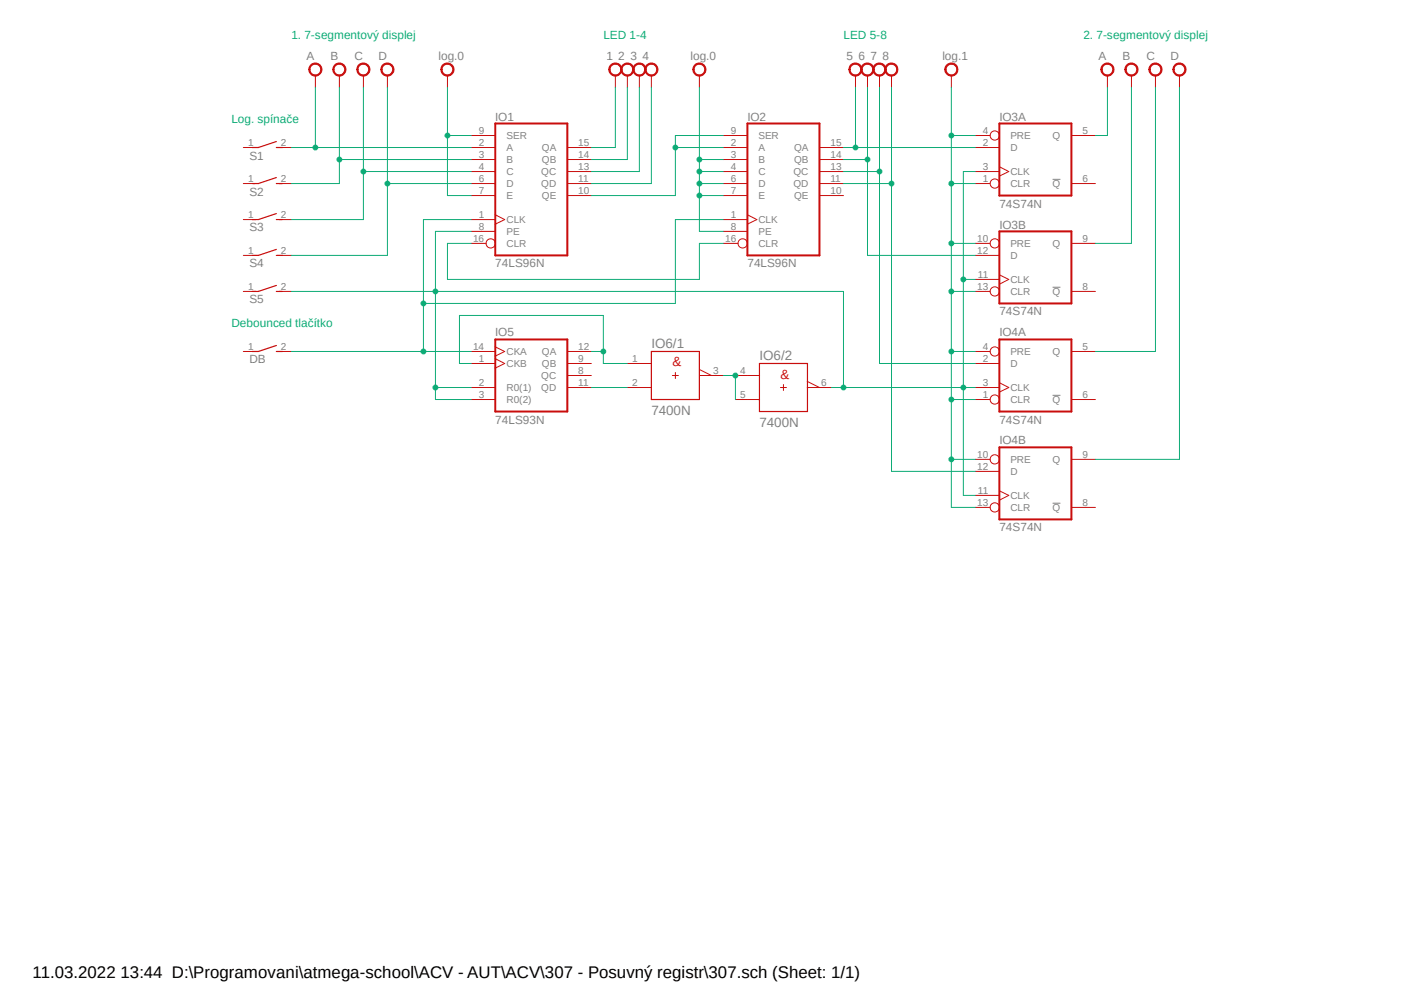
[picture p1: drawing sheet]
<?xml version="1.0" encoding="utf-8"?>
<!DOCTYPE eagle SYSTEM "eagle.dtd">
<eagle version="9.6.2">
<drawing>
<settings>
<setting alwaysvectorfont="no"/>
<setting keepoldvectorfont="yes"/>
<setting verticaltext="up"/>
</settings>
<grid distance="0.1" unitdist="inch" unit="inch" style="lines" multiple="1" display="no" altdistance="0.01" altunitdist="inch" altunit="inch"/>
<schematic xreflabel="%F%N/%S.%C%R" xrefpart="/%S.%C%R">
<libraries>
<library name="74xx-eu">
<symbols>
<symbol name="7496">
<wire x1="-7.62" y1="-15.24" x2="7.62" y2="-15.24" width="0.4064" layer="94"/>
<wire x1="7.62" y1="-15.24" x2="7.62" y2="12.7" width="0.4064" layer="94"/>
<wire x1="7.62" y1="12.7" x2="-7.62" y2="12.7" width="0.4064" layer="94"/>
<wire x1="-7.62" y1="12.7" x2="-7.62" y2="-15.24" width="0.4064" layer="94"/>
<text x="-7.62" y="13.335" size="1.778" layer="95">&gt;NAME</text>
<text x="-7.62" y="-17.78" size="1.778" layer="96">&gt;VALUE</text>
<pin name="CLK" x="-12.7" y="-7.62" length="middle" direction="in" function="clk"/>
<pin name="A" x="-12.7" y="7.62" length="middle" direction="in"/>
<pin name="B" x="-12.7" y="5.08" length="middle" direction="in"/>
<pin name="C" x="-12.7" y="2.54" length="middle" direction="in"/>
<pin name="D" x="-12.7" y="0" length="middle" direction="in"/>
<pin name="E" x="-12.7" y="-2.54" length="middle" direction="in"/>
<pin name="PE" x="-12.7" y="-10.16" length="middle" direction="in"/>
<pin name="SER" x="-12.7" y="10.16" length="middle" direction="in"/>
<pin name="QE" x="12.7" y="-2.54" length="middle" direction="out" rot="R180"/>
<pin name="QD" x="12.7" y="0" length="middle" direction="out" rot="R180"/>
<pin name="QC" x="12.7" y="2.54" length="middle" direction="out" rot="R180"/>
<pin name="QB" x="12.7" y="5.08" length="middle" direction="out" rot="R180"/>
<pin name="QA" x="12.7" y="7.62" length="middle" direction="out" rot="R180"/>
<pin name="CLR" x="-12.7" y="-12.7" length="middle" direction="in" function="dot"/>
</symbol>
<symbol name="PWRN">
<text x="-0.635" y="-0.635" size="1.778" layer="95">&gt;NAME</text>
<text x="1.905" y="-5.842" size="1.27" layer="95" rot="R90">GND</text>
<text x="1.905" y="2.54" size="1.27" layer="95" rot="R90">VCC</text>
<pin name="GND" x="0" y="-7.62" visible="pad" length="middle" direction="pwr" rot="R90"/>
<pin name="VCC" x="0" y="7.62" visible="pad" length="middle" direction="pwr" rot="R270"/>
</symbol>
<symbol name="7493">
<wire x1="-7.62" y1="-7.62" x2="7.62" y2="-7.62" width="0.4064" layer="94"/>
<wire x1="7.62" y1="-7.62" x2="7.62" y2="7.62" width="0.4064" layer="94"/>
<wire x1="7.62" y1="7.62" x2="-7.62" y2="7.62" width="0.4064" layer="94"/>
<wire x1="-7.62" y1="7.62" x2="-7.62" y2="-7.62" width="0.4064" layer="94"/>
<text x="-7.62" y="8.255" size="1.778" layer="95">&gt;NAME</text>
<text x="-7.62" y="-10.16" size="1.778" layer="96">&gt;VALUE</text>
<pin name="CKB" x="-12.7" y="2.54" length="middle" direction="in" function="clk"/>
<pin name="R0(1)" x="-12.7" y="-2.54" length="middle" direction="in"/>
<pin name="R0(2)" x="-12.7" y="-5.08" length="middle" direction="in"/>
<pin name="QC" x="12.7" y="0" length="middle" direction="out" rot="R180"/>
<pin name="QB" x="12.7" y="2.54" length="middle" direction="out" rot="R180"/>
<pin name="QD" x="12.7" y="-2.54" length="middle" direction="out" rot="R180"/>
<pin name="QA" x="12.7" y="5.08" length="middle" direction="out" rot="R180"/>
<pin name="CKA" x="-12.7" y="5.08" length="middle" direction="in" function="clk"/>
</symbol>
<symbol name="7474">
<wire x1="-7.62" y1="-7.62" x2="7.62" y2="-7.62" width="0.4064" layer="94"/>
<wire x1="7.62" y1="-7.62" x2="7.62" y2="7.62" width="0.4064" layer="94"/>
<wire x1="7.62" y1="7.62" x2="-7.62" y2="7.62" width="0.4064" layer="94"/>
<wire x1="-7.62" y1="7.62" x2="-7.62" y2="-7.62" width="0.4064" layer="94"/>
<text x="-7.62" y="8.255" size="1.778" layer="95">&gt;NAME</text>
<text x="-7.62" y="-10.16" size="1.778" layer="96">&gt;VALUE</text>
<pin name="CLR" x="-12.7" y="-5.08" length="middle" direction="in" function="dot"/>
<pin name="D" x="-12.7" y="2.54" length="middle" direction="in"/>
<pin name="CLK" x="-12.7" y="-2.54" length="middle" direction="in" function="clk"/>
<pin name="PRE" x="-12.7" y="5.08" length="middle" direction="in" function="dot"/>
<pin name="Q" x="12.7" y="5.08" length="middle" direction="out" rot="R180"/>
<pin name="!Q" x="12.7" y="-5.08" length="middle" direction="out" rot="R180"/>
</symbol>
</symbols>
<devicesets>
<deviceset name="74*96" prefix="IC">
<gates>
<gate name="A" symbol="7496" x="20.32" y="0"/>
<gate name="P" symbol="PWRN" x="-5.08" y="0" addlevel="request"/>
</gates>
<devices>
<device name="N" package="DIL16">
<connects>
<connect gate="A" pin="A" pad="2"/>
<connect gate="A" pin="B" pad="3"/>
<connect gate="A" pin="C" pad="4"/>
<connect gate="A" pin="CLK" pad="1"/>
<connect gate="A" pin="CLR" pad="16"/>
<connect gate="A" pin="D" pad="6"/>
<connect gate="A" pin="E" pad="7"/>
<connect gate="A" pin="PE" pad="8"/>
<connect gate="A" pin="QA" pad="15"/>
<connect gate="A" pin="QB" pad="14"/>
<connect gate="A" pin="QC" pad="13"/>
<connect gate="A" pin="QD" pad="11"/>
<connect gate="A" pin="QE" pad="10"/>
<connect gate="A" pin="SER" pad="9"/>
<connect gate="P" pin="GND" pad="12"/>
<connect gate="P" pin="VCC" pad="5"/>
</connects>
<technologies>
<technology name="LS"/>
</technologies>
</device>
<device name="D" package="SO16">
<connects>
<connect gate="A" pin="A" pad="2"/>
<connect gate="A" pin="B" pad="3"/>
<connect gate="A" pin="C" pad="4"/>
<connect gate="A" pin="CLK" pad="1"/>
<connect gate="A" pin="CLR" pad="16"/>
<connect gate="A" pin="D" pad="6"/>
<connect gate="A" pin="E" pad="7"/>
<connect gate="A" pin="PE" pad="8"/>
<connect gate="A" pin="QA" pad="15"/>
<connect gate="A" pin="QB" pad="14"/>
<connect gate="A" pin="QC" pad="13"/>
<connect gate="A" pin="QD" pad="11"/>
<connect gate="A" pin="QE" pad="10"/>
<connect gate="A" pin="SER" pad="9"/>
<connect gate="P" pin="GND" pad="12"/>
<connect gate="P" pin="VCC" pad="5"/>
</connects>
<technologies>
<technology name="LS"/>
</technologies>
</device>
</devices>
</deviceset>
<deviceset name="74*93" prefix="IC">
<gates>
<gate name="A" symbol="7493" x="20.32" y="0"/>
<gate name="P" symbol="PWRN" x="-5.08" y="0" addlevel="request"/>
</gates>
<devices>
<device name="N" package="DIL14">
<connects>
<connect gate="A" pin="CKA" pad="14"/>
<connect gate="A" pin="CKB" pad="1"/>
<connect gate="A" pin="QA" pad="12"/>
<connect gate="A" pin="QB" pad="9"/>
<connect gate="A" pin="QC" pad="8"/>
<connect gate="A" pin="QD" pad="11"/>
<connect gate="A" pin="R0(1)" pad="2"/>
<connect gate="A" pin="R0(2)" pad="3"/>
<connect gate="P" pin="GND" pad="10"/>
<connect gate="P" pin="VCC" pad="5"/>
</connects>
<technologies>
<technology name="HC"/>
<technology name="HCT"/>
<technology name="LS"/>
</technologies>
</device>
<device name="D" package="SO14">
<connects>
<connect gate="A" pin="CKA" pad="14"/>
<connect gate="A" pin="CKB" pad="1"/>
<connect gate="A" pin="QA" pad="12"/>
<connect gate="A" pin="QB" pad="9"/>
<connect gate="A" pin="QC" pad="8"/>
<connect gate="A" pin="QD" pad="11"/>
<connect gate="A" pin="R0(1)" pad="2"/>
<connect gate="A" pin="R0(2)" pad="3"/>
<connect gate="P" pin="GND" pad="10"/>
<connect gate="P" pin="VCC" pad="5"/>
</connects>
<technologies>
<technology name="HC"/>
<technology name="HCT"/>
<technology name="LS"/>
</technologies>
</device>
</devices>
</deviceset>
<deviceset name="74*74" prefix="IC">
<gates>
<gate name="A" symbol="7474" x="20.32" y="0" swaplevel="1"/>
<gate name="B" symbol="7474" x="20.32" y="-22.86" swaplevel="1"/>
<gate name="P" symbol="PWRN" x="-5.08" y="0" addlevel="request"/>
</gates>
<devices>
<device name="N" package="DIL14">
<connects>
<connect gate="A" pin="!Q" pad="6"/>
<connect gate="A" pin="CLK" pad="3"/>
<connect gate="A" pin="CLR" pad="1"/>
<connect gate="A" pin="D" pad="2"/>
<connect gate="A" pin="PRE" pad="4"/>
<connect gate="A" pin="Q" pad="5"/>
<connect gate="B" pin="!Q" pad="8"/>
<connect gate="B" pin="CLK" pad="11"/>
<connect gate="B" pin="CLR" pad="13"/>
<connect gate="B" pin="D" pad="12"/>
<connect gate="B" pin="PRE" pad="10"/>
<connect gate="B" pin="Q" pad="9"/>
<connect gate="P" pin="GND" pad="7"/>
<connect gate="P" pin="VCC" pad="14"/>
</connects>
<technologies>
<technology name="AC"/>
<technology name="ACT"/>
<technology name="HC"/>
<technology name="HCT"/>
<technology name="LS"/>
<technology name="S"/>
</technologies>
</device>
<device name="D" package="SO14">
<connects>
<connect gate="A" pin="!Q" pad="6"/>
<connect gate="A" pin="CLK" pad="3"/>
<connect gate="A" pin="CLR" pad="1"/>
<connect gate="A" pin="D" pad="2"/>
<connect gate="A" pin="PRE" pad="4"/>
<connect gate="A" pin="Q" pad="5"/>
<connect gate="B" pin="!Q" pad="8"/>
<connect gate="B" pin="CLK" pad="11"/>
<connect gate="B" pin="CLR" pad="13"/>
<connect gate="B" pin="D" pad="12"/>
<connect gate="B" pin="PRE" pad="10"/>
<connect gate="B" pin="Q" pad="9"/>
<connect gate="P" pin="GND" pad="7"/>
<connect gate="P" pin="VCC" pad="14"/>
</connects>
<technologies>
<technology name="AC"/>
<technology name="ACT"/>
<technology name="HC"/>
<technology name="HCT"/>
<technology name="LS"/>
<technology name="S"/>
</technologies>
</device>
<device name="FK" package="LCC20">
<connects>
<connect gate="A" pin="!Q" pad="9"/>
<connect gate="A" pin="CLK" pad="4"/>
<connect gate="A" pin="CLR" pad="2"/>
<connect gate="A" pin="D" pad="3"/>
<connect gate="A" pin="PRE" pad="6"/>
<connect gate="A" pin="Q" pad="8"/>
<connect gate="B" pin="!Q" pad="12"/>
<connect gate="B" pin="CLK" pad="16"/>
<connect gate="B" pin="CLR" pad="19"/>
<connect gate="B" pin="D" pad="18"/>
<connect gate="B" pin="PRE" pad="14"/>
<connect gate="B" pin="Q" pad="13"/>
<connect gate="P" pin="GND" pad="10"/>
<connect gate="P" pin="VCC" pad="20"/>
</connects>
<technologies>
<technology name="AC"/>
<technology name="ACT"/>
<technology name="HC"/>
<technology name="HCT"/>
<technology name="LS"/>
<technology name="S"/>
</technologies>
</device>
</devices>
</deviceset>
</devicesets>
</library>
<library name="switch-dil">
<symbols>
<symbol name="S+V">
<wire x1="0" y1="-3.175" x2="0" y2="-1.905" width="0.254" layer="94"/>
<wire x1="0" y1="-1.905" x2="-1.27" y2="1.905" width="0.254" layer="94"/>
<wire x1="0" y1="1.905" x2="0" y2="3.175" width="0.254" layer="94"/>
<text x="2.54" y="-3.81" size="1.778" layer="95" rot="R90">&gt;NAME</text>
<text x="5.08" y="-3.81" size="1.778" layer="96" rot="R90">&gt;VALUE</text>
<pin name="1" x="0" y="-5.08" visible="pad" length="short" direction="pas" rot="R90"/>
<pin name="2" x="0" y="5.08" visible="pad" length="short" direction="pas" rot="R270"/>
</symbol>
</symbols>
<devicesets>
<deviceset name="DS01E" prefix="S" uservalue="yes">
<gates>
<gate name="1" symbol="S+V" x="0" y="0"/>
</gates>
<devices>
<device name="" package="DS-01">
<connects>
<connect gate="1" pin="1" pad="1"/>
<connect gate="1" pin="2" pad="2"/>
</connects>
<technologies>
<technology name="">
<attribute name="MF" value="" constant="no"/>
<attribute name="MPN" value="" constant="no"/>
<attribute name="OC_FARNELL" value="unknown" constant="no"/>
<attribute name="OC_NEWARK" value="unknown" constant="no"/>
</technology>
</technologies>
</device>
</devices>
</deviceset>
</devicesets>
</library>
<library name="supply2">
<symbols>
<symbol name="VCC">
<circle x="0" y="1.27" radius="1.27" width="0.254" layer="94"/>
<text x="-1.905" y="3.175" size="1.778" layer="96">&gt;VALUE</text>
<pin name="VCC" x="0" y="-2.54" visible="off" length="short" direction="sup" rot="R90"/>
</symbol>
</symbols>
<devicesets>
<deviceset name="VCC" prefix="SUPPLY">
<gates>
<gate name="G$1" symbol="VCC" x="0" y="0"/>
</gates>
<devices>
<device name="">
<technologies>
<technology name=""/>
</technologies>
</device>
</devices>
</deviceset>
</devicesets>
</library>
<library name="74ttl-din">
<symbols>
<symbol name="+UB">
<circle x="0" y="-0.635" radius="0.635" width="0.1524" layer="94"/>
<text x="1.27" y="-1.27" size="1.524" layer="95">&gt;NAME</text>
<pin name="+UB" x="0" y="2.54" visible="pad" length="short" direction="pwr" rot="R270"/>
</symbol>
<symbol name="-UB">
<wire x1="0" y1="-0.635" x2="0" y2="0.635" width="0" layer="94"/>
<wire x1="0.635" y1="0" x2="-0.635" y2="0" width="0" layer="94"/>
<circle x="0" y="0.635" radius="0.635" width="0.1524" layer="94"/>
<text x="1.27" y="0" size="1.524" layer="95">&gt;NAME</text>
<pin name="-UB" x="0" y="-2.54" visible="pad" length="short" direction="pwr" rot="R90"/>
</symbol>
<symbol name="00">
<wire x1="-0.635" y1="0" x2="0.635" y2="0" width="0" layer="94"/>
<wire x1="0" y1="0.635" x2="0" y2="-0.635" width="0" layer="94"/>
<wire x1="-5.08" y1="-5.08" x2="-5.08" y2="-2.54" width="0.254" layer="94"/>
<wire x1="5.08" y1="5.08" x2="-5.08" y2="5.08" width="0.254" layer="94"/>
<wire x1="5.08" y1="5.08" x2="5.08" y2="1.27" width="0.254" layer="94"/>
<wire x1="-5.08" y1="-5.08" x2="5.08" y2="-5.08" width="0.254" layer="94"/>
<wire x1="7.62" y1="0" x2="5.08" y2="1.27" width="0.1524" layer="94"/>
<wire x1="5.08" y1="1.27" x2="5.08" y2="0" width="0.254" layer="94"/>
<wire x1="5.08" y1="0" x2="7.62" y2="0" width="0.1524" layer="94"/>
<wire x1="5.08" y1="0" x2="5.08" y2="-5.08" width="0.254" layer="94"/>
<wire x1="-7.62" y1="2.54" x2="-5.08" y2="2.54" width="0.1524" layer="94"/>
<wire x1="-5.08" y1="2.54" x2="-5.08" y2="5.08" width="0.254" layer="94"/>
<wire x1="-7.62" y1="-2.54" x2="-5.08" y2="-2.54" width="0.1524" layer="94"/>
<wire x1="-5.08" y1="-2.54" x2="-5.08" y2="2.54" width="0.254" layer="94"/>
<text x="-5.08" y="5.715" size="2.032" layer="95">&gt;NAME</text>
<text x="-5.08" y="-8.255" size="2.032" layer="96">&gt;VALUE</text>
<text x="-0.635" y="1.905" size="2.032" layer="94">&amp;</text>
<pin name="A" x="-10.16" y="2.54" visible="pad" length="short" direction="in" swaplevel="1"/>
<pin name="B" x="-10.16" y="-2.54" visible="pad" length="short" direction="in" swaplevel="1"/>
<pin name="Y" x="10.16" y="0" visible="pad" length="short" direction="out" rot="R180"/>
</symbol>
</symbols>
<devicesets>
<deviceset name="74*00" prefix="V">
<gates>
<gate name="/+UB" symbol="+UB" x="15.24" y="12.7" addlevel="request"/>
<gate name="/-UB" symbol="-UB" x="15.24" y="5.08" addlevel="request"/>
<gate name="/1" symbol="00" x="0" y="0" swaplevel="1"/>
<gate name="/2" symbol="00" x="0" y="17.78" swaplevel="1"/>
<gate name="/3" symbol="00" x="-22.86" y="0" swaplevel="1"/>
<gate name="/4" symbol="00" x="-22.86" y="17.78" swaplevel="1"/>
</gates>
<devices>
<device name="N" package="DIL14">
<connects>
<connect gate="/+UB" pin="+UB" pad="14"/>
<connect gate="/-UB" pin="-UB" pad="7"/>
<connect gate="/1" pin="A" pad="1"/>
<connect gate="/1" pin="B" pad="2"/>
<connect gate="/1" pin="Y" pad="3"/>
<connect gate="/2" pin="A" pad="4"/>
<connect gate="/2" pin="B" pad="5"/>
<connect gate="/2" pin="Y" pad="6"/>
<connect gate="/3" pin="A" pad="9"/>
<connect gate="/3" pin="B" pad="10"/>
<connect gate="/3" pin="Y" pad="8"/>
<connect gate="/4" pin="A" pad="12"/>
<connect gate="/4" pin="B" pad="13"/>
<connect gate="/4" pin="Y" pad="11"/>
</connects>
<technologies>
<technology name=""/>
<technology name="HC"/>
<technology name="HCT"/>
<technology name="LS"/>
</technologies>
</device>
</devices>
</deviceset>
</devicesets>
</library>
</libraries>
<attributes>
</attributes>
<variantdefs>
</variantdefs>
<classes>
<class number="0" name="default" width="0" drill="0">
</class>
</classes>
<parts>
<part name="IO1" library="74xx-eu" deviceset="74*96" device="N" technology="LS"/>
<part name="IO2" library="74xx-eu" deviceset="74*96" device="N" technology="LS"/>
<part name="IO5" library="74xx-eu" deviceset="74*93" device="N" technology="LS"/>
<part name="IO3" library="74xx-eu" deviceset="74*74" device="N" technology="S"/>
<part name="IO4" library="74xx-eu" deviceset="74*74" device="N" technology="S"/>
<part name="S1" library="switch-dil" deviceset="DS01E" device=""/>
<part name="S2" library="switch-dil" deviceset="DS01E" device=""/>
<part name="S3" library="switch-dil" deviceset="DS01E" device=""/>
<part name="S4" library="switch-dil" deviceset="DS01E" device=""/>
<part name="S5" library="switch-dil" deviceset="DS01E" device=""/>
<part name="DB" library="switch-dil" deviceset="DS01E" device=""/>
<part name="SUPPLY1" library="supply2" deviceset="VCC" device="" value="A"/>
<part name="SUPPLY2" library="supply2" deviceset="VCC" device="" value="B"/>
<part name="SUPPLY3" library="supply2" deviceset="VCC" device="" value="C"/>
<part name="SUPPLY4" library="supply2" deviceset="VCC" device="" value="D"/>
<part name="SUPPLY5" library="supply2" deviceset="VCC" device="" value="log.0"/>
<part name="SUPPLY6" library="supply2" deviceset="VCC" device="" value="1"/>
<part name="SUPPLY7" library="supply2" deviceset="VCC" device="" value="2"/>
<part name="SUPPLY8" library="supply2" deviceset="VCC" device="" value="3"/>
<part name="SUPPLY9" library="supply2" deviceset="VCC" device="" value="4"/>
<part name="SUPPLY10" library="supply2" deviceset="VCC" device="" value="log.0"/>
<part name="SUPPLY11" library="supply2" deviceset="VCC" device="" value="5"/>
<part name="SUPPLY12" library="supply2" deviceset="VCC" device="" value="6"/>
<part name="SUPPLY13" library="supply2" deviceset="VCC" device="" value="7"/>
<part name="SUPPLY14" library="supply2" deviceset="VCC" device="" value="8"/>
<part name="SUPPLY15" library="supply2" deviceset="VCC" device="" value="A"/>
<part name="SUPPLY16" library="supply2" deviceset="VCC" device="" value="B"/>
<part name="SUPPLY17" library="supply2" deviceset="VCC" device="" value="C"/>
<part name="SUPPLY18" library="supply2" deviceset="VCC" device="" value="D"/>
<part name="SUPPLY19" library="supply2" deviceset="VCC" device="" value="log.1"/>
<part name="IO6" library="74ttl-din" deviceset="74*00" device="N"/>
</parts>
<sheets>
<sheet>
<plain>
<text x="7.62" y="104.14" size="1.778" layer="91">1. 7-segmentový displej</text>
<text x="175.26" y="104.14" size="1.778" layer="91">2. 7-segmentový displej</text>
<text x="-5.08" y="86.36" size="1.778" layer="91">Log. spínače</text>
<text x="-5.08" y="43.18" size="1.778" layer="91">Debounced tlačítko</text>
<text x="73.66" y="104.14" size="1.778" layer="91">LED 1-4</text>
<text x="124.46" y="104.14" size="1.778" layer="91">LED 5-8</text>
</plain>
<instances>
<instance part="IO1" gate="A" x="58.42" y="73.66" smashed="yes">
<attribute name="NAME" x="50.8" y="86.995" size="1.778" layer="95"/>
<attribute name="VALUE" x="50.8" y="55.88" size="1.778" layer="96"/>
</instance>
<instance part="IO2" gate="A" x="111.76" y="73.66" smashed="yes">
<attribute name="NAME" x="104.14" y="86.995" size="1.778" layer="95"/>
<attribute name="VALUE" x="104.14" y="55.88" size="1.778" layer="96"/>
</instance>
<instance part="IO5" gate="A" x="58.42" y="33.02" smashed="yes">
<attribute name="NAME" x="50.8" y="41.275" size="1.778" layer="95"/>
<attribute name="VALUE" x="50.8" y="22.86" size="1.778" layer="96"/>
</instance>
<instance part="IO3" gate="A" x="165.1" y="78.74" smashed="yes">
<attribute name="NAME" x="157.48" y="86.995" size="1.778" layer="95"/>
<attribute name="VALUE" x="157.48" y="68.58" size="1.778" layer="96"/>
</instance>
<instance part="IO3" gate="B" x="165.1" y="55.88" smashed="yes">
<attribute name="NAME" x="157.48" y="64.135" size="1.778" layer="95"/>
<attribute name="VALUE" x="157.48" y="45.72" size="1.778" layer="96"/>
</instance>
<instance part="IO4" gate="A" x="165.1" y="33.02" smashed="yes">
<attribute name="NAME" x="157.48" y="41.275" size="1.778" layer="95"/>
<attribute name="VALUE" x="157.48" y="22.86" size="1.778" layer="96"/>
</instance>
<instance part="IO4" gate="B" x="165.1" y="10.16" smashed="yes">
<attribute name="NAME" x="157.48" y="18.415" size="1.778" layer="95"/>
<attribute name="VALUE" x="157.48" y="0" size="1.778" layer="96"/>
</instance>
<instance part="S1" gate="1" x="2.54" y="81.28" smashed="yes" rot="R270">
<attribute name="NAME" x="-1.27" y="78.74" size="1.778" layer="95"/>
<attribute name="VALUE" x="-1.27" y="76.2" size="1.778" layer="96"/>
</instance>
<instance part="S2" gate="1" x="2.54" y="73.66" smashed="yes" rot="R270">
<attribute name="NAME" x="-1.27" y="71.12" size="1.778" layer="95"/>
<attribute name="VALUE" x="-1.27" y="68.58" size="1.778" layer="96"/>
</instance>
<instance part="S3" gate="1" x="2.54" y="66.04" smashed="yes" rot="R270">
<attribute name="NAME" x="-1.27" y="63.5" size="1.778" layer="95"/>
<attribute name="VALUE" x="-1.27" y="60.96" size="1.778" layer="96"/>
</instance>
<instance part="S4" gate="1" x="2.54" y="58.42" smashed="yes" rot="R270">
<attribute name="NAME" x="-1.27" y="55.88" size="1.778" layer="95"/>
<attribute name="VALUE" x="-1.27" y="53.34" size="1.778" layer="96"/>
</instance>
<instance part="S5" gate="1" x="2.54" y="50.8" smashed="yes" rot="R270">
<attribute name="NAME" x="-1.27" y="48.26" size="1.778" layer="95"/>
<attribute name="VALUE" x="-1.27" y="45.72" size="1.778" layer="96"/>
</instance>
<instance part="DB" gate="1" x="2.54" y="38.1" smashed="yes" rot="R270">
<attribute name="NAME" x="-1.27" y="35.56" size="1.778" layer="95"/>
<attribute name="VALUE" x="-1.27" y="33.02" size="1.778" layer="96"/>
</instance>
<instance part="SUPPLY1" gate="G$1" x="12.7" y="96.52" smashed="yes">
<attribute name="VALUE" x="10.795" y="99.695" size="1.778" layer="96"/>
</instance>
<instance part="SUPPLY2" gate="G$1" x="17.78" y="96.52" smashed="yes">
<attribute name="VALUE" x="15.875" y="99.695" size="1.778" layer="96"/>
</instance>
<instance part="SUPPLY3" gate="G$1" x="22.86" y="96.52" smashed="yes">
<attribute name="VALUE" x="20.955" y="99.695" size="1.778" layer="96"/>
</instance>
<instance part="SUPPLY4" gate="G$1" x="27.94" y="96.52" smashed="yes">
<attribute name="VALUE" x="26.035" y="99.695" size="1.778" layer="96"/>
</instance>
<instance part="SUPPLY5" gate="G$1" x="40.64" y="96.52" smashed="yes">
<attribute name="VALUE" x="38.735" y="99.695" size="1.778" layer="96"/>
</instance>
<instance part="SUPPLY6" gate="G$1" x="76.2" y="96.52" smashed="yes">
<attribute name="VALUE" x="74.295" y="99.695" size="1.778" layer="96"/>
</instance>
<instance part="SUPPLY7" gate="G$1" x="78.74" y="96.52" smashed="yes">
<attribute name="VALUE" x="76.835" y="99.695" size="1.778" layer="96"/>
</instance>
<instance part="SUPPLY8" gate="G$1" x="81.28" y="96.52" smashed="yes">
<attribute name="VALUE" x="79.375" y="99.695" size="1.778" layer="96"/>
</instance>
<instance part="SUPPLY9" gate="G$1" x="83.82" y="96.52" smashed="yes">
<attribute name="VALUE" x="81.915" y="99.695" size="1.778" layer="96"/>
</instance>
<instance part="SUPPLY10" gate="G$1" x="93.98" y="96.52" smashed="yes">
<attribute name="VALUE" x="92.075" y="99.695" size="1.778" layer="96"/>
</instance>
<instance part="SUPPLY11" gate="G$1" x="127" y="96.52" smashed="yes">
<attribute name="VALUE" x="125.095" y="99.695" size="1.778" layer="96"/>
</instance>
<instance part="SUPPLY12" gate="G$1" x="129.54" y="96.52" smashed="yes">
<attribute name="VALUE" x="127.635" y="99.695" size="1.778" layer="96"/>
</instance>
<instance part="SUPPLY13" gate="G$1" x="132.08" y="96.52" smashed="yes">
<attribute name="VALUE" x="130.175" y="99.695" size="1.778" layer="96"/>
</instance>
<instance part="SUPPLY14" gate="G$1" x="134.62" y="96.52" smashed="yes">
<attribute name="VALUE" x="132.715" y="99.695" size="1.778" layer="96"/>
</instance>
<instance part="SUPPLY15" gate="G$1" x="180.34" y="96.52" smashed="yes">
<attribute name="VALUE" x="178.435" y="99.695" size="1.778" layer="96"/>
</instance>
<instance part="SUPPLY16" gate="G$1" x="185.42" y="96.52" smashed="yes">
<attribute name="VALUE" x="183.515" y="99.695" size="1.778" layer="96"/>
</instance>
<instance part="SUPPLY17" gate="G$1" x="190.5" y="96.52" smashed="yes">
<attribute name="VALUE" x="188.595" y="99.695" size="1.778" layer="96"/>
</instance>
<instance part="SUPPLY18" gate="G$1" x="195.58" y="96.52" smashed="yes">
<attribute name="VALUE" x="193.675" y="99.695" size="1.778" layer="96"/>
</instance>
<instance part="SUPPLY19" gate="G$1" x="147.32" y="96.52" smashed="yes">
<attribute name="VALUE" x="145.415" y="99.695" size="1.778" layer="96"/>
</instance>
<instance part="IO6" gate="/1" x="88.9" y="33.02" smashed="yes">
<attribute name="NAME" x="83.82" y="38.735" size="2.032" layer="95"/>
<attribute name="VALUE" x="83.82" y="24.765" size="2.032" layer="96"/>
</instance>
<instance part="IO6" gate="/2" x="111.76" y="30.48" smashed="yes">
<attribute name="NAME" x="106.68" y="36.195" size="2.032" layer="95"/>
<attribute name="VALUE" x="106.68" y="22.225" size="2.032" layer="96"/>
</instance>
</instances>
<busses>
</busses>
<nets>
<net name="N$9" class="0">
<segment>
<pinref part="IO1" gate="A" pin="QE"/>
<wire x1="71.12" y1="71.12" x2="88.9" y2="71.12" width="0.1524" layer="91"/>
<wire x1="88.9" y1="71.12" x2="88.9" y2="81.28" width="0.1524" layer="91"/>
<pinref part="IO2" gate="A" pin="SER"/>
<wire x1="88.9" y1="81.28" x2="88.9" y2="83.82" width="0.1524" layer="91"/>
<wire x1="88.9" y1="83.82" x2="99.06" y2="83.82" width="0.1524" layer="91"/>
<pinref part="IO2" gate="A" pin="A"/>
<wire x1="99.06" y1="81.28" x2="88.9" y2="81.28" width="0.1524" layer="91"/>
<junction x="88.9" y="81.28"/>
</segment>
</net>
<net name="N$10" class="0">
<segment>
<wire x1="40.64" y1="53.34" x2="40.64" y2="60.96" width="0.1524" layer="91"/>
<pinref part="IO1" gate="A" pin="CLR"/>
<wire x1="40.64" y1="60.96" x2="45.72" y2="60.96" width="0.1524" layer="91"/>
<wire x1="40.64" y1="53.34" x2="93.98" y2="53.34" width="0.1524" layer="91"/>
<wire x1="93.98" y1="53.34" x2="93.98" y2="60.96" width="0.1524" layer="91"/>
<pinref part="IO2" gate="A" pin="CLR"/>
<wire x1="93.98" y1="60.96" x2="99.06" y2="60.96" width="0.1524" layer="91"/>
</segment>
</net>
<net name="N$11" class="0">
<segment>
<wire x1="35.56" y1="48.26" x2="35.56" y2="66.04" width="0.1524" layer="91"/>
<pinref part="IO1" gate="A" pin="CLK"/>
<wire x1="35.56" y1="66.04" x2="45.72" y2="66.04" width="0.1524" layer="91"/>
<wire x1="35.56" y1="48.26" x2="88.9" y2="48.26" width="0.1524" layer="91"/>
<wire x1="88.9" y1="48.26" x2="88.9" y2="66.04" width="0.1524" layer="91"/>
<pinref part="IO2" gate="A" pin="CLK"/>
<wire x1="88.9" y1="66.04" x2="99.06" y2="66.04" width="0.1524" layer="91"/>
<wire x1="35.56" y1="48.26" x2="35.56" y2="38.1" width="0.1524" layer="91"/>
<pinref part="IO5" gate="A" pin="CKA"/>
<wire x1="35.56" y1="38.1" x2="45.72" y2="38.1" width="0.1524" layer="91"/>
<junction x="35.56" y="48.26"/>
<pinref part="DB" gate="1" pin="2"/>
<wire x1="7.62" y1="38.1" x2="35.56" y2="38.1" width="0.1524" layer="91"/>
<junction x="35.56" y="38.1"/>
</segment>
</net>
<net name="N$12" class="0">
<segment>
<pinref part="IO5" gate="A" pin="QA"/>
<wire x1="71.12" y1="38.1" x2="73.66" y2="38.1" width="0.1524" layer="91"/>
<wire x1="73.66" y1="38.1" x2="73.66" y2="45.72" width="0.1524" layer="91"/>
<wire x1="73.66" y1="45.72" x2="43.18" y2="45.72" width="0.1524" layer="91"/>
<wire x1="43.18" y1="45.72" x2="43.18" y2="35.56" width="0.1524" layer="91"/>
<pinref part="IO5" gate="A" pin="CKB"/>
<wire x1="43.18" y1="35.56" x2="45.72" y2="35.56" width="0.1524" layer="91"/>
<wire x1="73.66" y1="38.1" x2="73.66" y2="35.56" width="0.1524" layer="91"/>
<pinref part="IO6" gate="/1" pin="A"/>
<wire x1="73.66" y1="35.56" x2="78.74" y2="35.56" width="0.1524" layer="91"/>
<junction x="73.66" y="38.1"/>
</segment>
</net>
<net name="N$18" class="0">
<segment>
<pinref part="IO6" gate="/2" pin="Y"/>
<wire x1="124.46" y1="30.48" x2="121.92" y2="30.48" width="0.1524" layer="91"/>
<pinref part="IO5" gate="A" pin="R0(1)"/>
<pinref part="IO5" gate="A" pin="R0(2)"/>
<wire x1="124.46" y1="30.48" x2="124.46" y2="50.8" width="0.1524" layer="91"/>
<wire x1="124.46" y1="50.8" x2="38.1" y2="50.8" width="0.1524" layer="91"/>
<wire x1="38.1" y1="50.8" x2="38.1" y2="63.5" width="0.1524" layer="91"/>
<pinref part="IO1" gate="A" pin="PE"/>
<wire x1="38.1" y1="63.5" x2="45.72" y2="63.5" width="0.1524" layer="91"/>
<junction x="124.46" y="30.48"/>
<pinref part="IO3" gate="A" pin="CLK"/>
<wire x1="152.4" y1="76.2" x2="149.86" y2="76.2" width="0.1524" layer="91"/>
<wire x1="149.86" y1="76.2" x2="149.86" y2="53.34" width="0.1524" layer="91"/>
<pinref part="IO3" gate="B" pin="CLK"/>
<wire x1="152.4" y1="53.34" x2="149.86" y2="53.34" width="0.1524" layer="91"/>
<junction x="149.86" y="53.34"/>
<wire x1="149.86" y1="53.34" x2="149.86" y2="30.48" width="0.1524" layer="91"/>
<pinref part="IO4" gate="A" pin="CLK"/>
<wire x1="152.4" y1="30.48" x2="149.86" y2="30.48" width="0.1524" layer="91"/>
<junction x="149.86" y="30.48"/>
<wire x1="149.86" y1="30.48" x2="149.86" y2="7.62" width="0.1524" layer="91"/>
<pinref part="IO4" gate="B" pin="CLK"/>
<wire x1="152.4" y1="7.62" x2="149.86" y2="7.62" width="0.1524" layer="91"/>
<pinref part="S5" gate="1" pin="2"/>
<wire x1="7.62" y1="50.8" x2="38.1" y2="50.8" width="0.1524" layer="91"/>
<junction x="38.1" y="50.8"/>
<wire x1="38.1" y1="50.8" x2="38.1" y2="30.48" width="0.1524" layer="91"/>
<wire x1="38.1" y1="30.48" x2="45.72" y2="30.48" width="0.1524" layer="91"/>
<wire x1="38.1" y1="30.48" x2="38.1" y2="27.94" width="0.1524" layer="91"/>
<wire x1="38.1" y1="27.94" x2="45.72" y2="27.94" width="0.1524" layer="91"/>
<junction x="38.1" y="30.48"/>
<wire x1="124.46" y1="30.48" x2="149.86" y2="30.48" width="0.1524" layer="91"/>
</segment>
</net>
<net name="VCC" class="0">
<segment>
<pinref part="IO1" gate="A" pin="E"/>
<wire x1="45.72" y1="71.12" x2="40.64" y2="71.12" width="0.1524" layer="91"/>
<wire x1="40.64" y1="71.12" x2="40.64" y2="83.82" width="0.1524" layer="91"/>
<pinref part="IO1" gate="A" pin="SER"/>
<wire x1="40.64" y1="83.82" x2="40.64" y2="93.98" width="0.1524" layer="91"/>
<wire x1="45.72" y1="83.82" x2="40.64" y2="83.82" width="0.1524" layer="91"/>
<junction x="40.64" y="83.82"/>
<pinref part="SUPPLY5" gate="G$1" pin="VCC"/>
</segment>
<segment>
<pinref part="IO1" gate="A" pin="QA"/>
<wire x1="71.12" y1="81.28" x2="76.2" y2="81.28" width="0.1524" layer="91"/>
<wire x1="76.2" y1="81.28" x2="76.2" y2="93.98" width="0.1524" layer="91"/>
<pinref part="SUPPLY6" gate="G$1" pin="VCC"/>
</segment>
<segment>
<pinref part="IO1" gate="A" pin="QB"/>
<wire x1="71.12" y1="78.74" x2="78.74" y2="78.74" width="0.1524" layer="91"/>
<wire x1="78.74" y1="78.74" x2="78.74" y2="93.98" width="0.1524" layer="91"/>
<pinref part="SUPPLY7" gate="G$1" pin="VCC"/>
</segment>
<segment>
<pinref part="IO1" gate="A" pin="QC"/>
<wire x1="71.12" y1="76.2" x2="81.28" y2="76.2" width="0.1524" layer="91"/>
<wire x1="81.28" y1="76.2" x2="81.28" y2="93.98" width="0.1524" layer="91"/>
<pinref part="SUPPLY8" gate="G$1" pin="VCC"/>
</segment>
<segment>
<pinref part="IO1" gate="A" pin="QD"/>
<wire x1="71.12" y1="73.66" x2="83.82" y2="73.66" width="0.1524" layer="91"/>
<wire x1="83.82" y1="73.66" x2="83.82" y2="93.98" width="0.1524" layer="91"/>
<pinref part="SUPPLY9" gate="G$1" pin="VCC"/>
</segment>
<segment>
<pinref part="IO2" gate="A" pin="B"/>
<wire x1="99.06" y1="78.74" x2="93.98" y2="78.74" width="0.1524" layer="91"/>
<wire x1="93.98" y1="78.74" x2="93.98" y2="93.98" width="0.1524" layer="91"/>
<pinref part="IO2" gate="A" pin="C"/>
<wire x1="99.06" y1="76.2" x2="93.98" y2="76.2" width="0.1524" layer="91"/>
<wire x1="93.98" y1="76.2" x2="93.98" y2="78.74" width="0.1524" layer="91"/>
<pinref part="IO2" gate="A" pin="D"/>
<wire x1="99.06" y1="73.66" x2="93.98" y2="73.66" width="0.1524" layer="91"/>
<wire x1="93.98" y1="73.66" x2="93.98" y2="76.2" width="0.1524" layer="91"/>
<pinref part="IO2" gate="A" pin="E"/>
<wire x1="99.06" y1="71.12" x2="93.98" y2="71.12" width="0.1524" layer="91"/>
<wire x1="93.98" y1="71.12" x2="93.98" y2="73.66" width="0.1524" layer="91"/>
<junction x="93.98" y="73.66"/>
<junction x="93.98" y="76.2"/>
<junction x="93.98" y="78.74"/>
<pinref part="SUPPLY10" gate="G$1" pin="VCC"/>
<pinref part="IO2" gate="A" pin="PE"/>
<wire x1="99.06" y1="63.5" x2="93.98" y2="63.5" width="0.1524" layer="91"/>
<wire x1="93.98" y1="63.5" x2="93.98" y2="71.12" width="0.1524" layer="91"/>
<junction x="93.98" y="71.12"/>
</segment>
<segment>
<pinref part="IO2" gate="A" pin="QA"/>
<pinref part="IO3" gate="A" pin="D"/>
<wire x1="124.46" y1="81.28" x2="127" y2="81.28" width="0.1524" layer="91"/>
<wire x1="127" y1="81.28" x2="152.4" y2="81.28" width="0.1524" layer="91"/>
<wire x1="127" y1="81.28" x2="127" y2="93.98" width="0.1524" layer="91"/>
<junction x="127" y="81.28"/>
<pinref part="SUPPLY11" gate="G$1" pin="VCC"/>
</segment>
<segment>
<pinref part="IO2" gate="A" pin="QB"/>
<wire x1="124.46" y1="78.74" x2="129.54" y2="78.74" width="0.1524" layer="91"/>
<wire x1="129.54" y1="78.74" x2="129.54" y2="93.98" width="0.1524" layer="91"/>
<wire x1="129.54" y1="78.74" x2="129.54" y2="58.42" width="0.1524" layer="91"/>
<pinref part="IO3" gate="B" pin="D"/>
<wire x1="129.54" y1="58.42" x2="152.4" y2="58.42" width="0.1524" layer="91"/>
<junction x="129.54" y="78.74"/>
<pinref part="SUPPLY12" gate="G$1" pin="VCC"/>
</segment>
<segment>
<pinref part="IO2" gate="A" pin="QC"/>
<wire x1="124.46" y1="76.2" x2="132.08" y2="76.2" width="0.1524" layer="91"/>
<wire x1="132.08" y1="76.2" x2="132.08" y2="93.98" width="0.1524" layer="91"/>
<wire x1="132.08" y1="76.2" x2="132.08" y2="35.56" width="0.1524" layer="91"/>
<pinref part="IO4" gate="A" pin="D"/>
<wire x1="132.08" y1="35.56" x2="152.4" y2="35.56" width="0.1524" layer="91"/>
<junction x="132.08" y="76.2"/>
<pinref part="SUPPLY13" gate="G$1" pin="VCC"/>
</segment>
<segment>
<pinref part="IO2" gate="A" pin="QD"/>
<wire x1="124.46" y1="73.66" x2="134.62" y2="73.66" width="0.1524" layer="91"/>
<wire x1="134.62" y1="73.66" x2="134.62" y2="93.98" width="0.1524" layer="91"/>
<wire x1="134.62" y1="73.66" x2="134.62" y2="12.7" width="0.1524" layer="91"/>
<pinref part="IO4" gate="B" pin="D"/>
<wire x1="134.62" y1="12.7" x2="152.4" y2="12.7" width="0.1524" layer="91"/>
<junction x="134.62" y="73.66"/>
<pinref part="SUPPLY14" gate="G$1" pin="VCC"/>
</segment>
<segment>
<pinref part="IO3" gate="A" pin="Q"/>
<wire x1="177.8" y1="83.82" x2="180.34" y2="83.82" width="0.1524" layer="91"/>
<wire x1="180.34" y1="83.82" x2="180.34" y2="93.98" width="0.1524" layer="91"/>
<pinref part="SUPPLY15" gate="G$1" pin="VCC"/>
</segment>
<segment>
<pinref part="IO3" gate="B" pin="Q"/>
<wire x1="177.8" y1="60.96" x2="185.42" y2="60.96" width="0.1524" layer="91"/>
<wire x1="185.42" y1="60.96" x2="185.42" y2="93.98" width="0.1524" layer="91"/>
<pinref part="SUPPLY16" gate="G$1" pin="VCC"/>
</segment>
<segment>
<pinref part="IO4" gate="A" pin="Q"/>
<wire x1="177.8" y1="38.1" x2="190.5" y2="38.1" width="0.1524" layer="91"/>
<wire x1="190.5" y1="38.1" x2="190.5" y2="93.98" width="0.1524" layer="91"/>
<pinref part="SUPPLY17" gate="G$1" pin="VCC"/>
</segment>
<segment>
<pinref part="IO4" gate="B" pin="Q"/>
<wire x1="177.8" y1="15.24" x2="195.58" y2="15.24" width="0.1524" layer="91"/>
<wire x1="195.58" y1="15.24" x2="195.58" y2="93.98" width="0.1524" layer="91"/>
<pinref part="SUPPLY18" gate="G$1" pin="VCC"/>
</segment>
<segment>
<pinref part="S2" gate="1" pin="2"/>
<pinref part="SUPPLY2" gate="G$1" pin="VCC"/>
<wire x1="7.62" y1="73.66" x2="17.78" y2="73.66" width="0.1524" layer="91"/>
<wire x1="17.78" y1="73.66" x2="17.78" y2="78.74" width="0.1524" layer="91"/>
<pinref part="IO1" gate="A" pin="B"/>
<wire x1="17.78" y1="78.74" x2="17.78" y2="93.98" width="0.1524" layer="91"/>
<wire x1="45.72" y1="78.74" x2="17.78" y2="78.74" width="0.1524" layer="91"/>
<junction x="17.78" y="78.74"/>
</segment>
<segment>
<pinref part="S3" gate="1" pin="2"/>
<pinref part="SUPPLY3" gate="G$1" pin="VCC"/>
<wire x1="7.62" y1="66.04" x2="22.86" y2="66.04" width="0.1524" layer="91"/>
<wire x1="22.86" y1="66.04" x2="22.86" y2="76.2" width="0.1524" layer="91"/>
<pinref part="IO1" gate="A" pin="C"/>
<wire x1="22.86" y1="76.2" x2="22.86" y2="93.98" width="0.1524" layer="91"/>
<wire x1="45.72" y1="76.2" x2="22.86" y2="76.2" width="0.1524" layer="91"/>
<junction x="22.86" y="76.2"/>
</segment>
<segment>
<pinref part="S4" gate="1" pin="2"/>
<pinref part="SUPPLY4" gate="G$1" pin="VCC"/>
<wire x1="7.62" y1="58.42" x2="27.94" y2="58.42" width="0.1524" layer="91"/>
<wire x1="27.94" y1="58.42" x2="27.94" y2="73.66" width="0.1524" layer="91"/>
<pinref part="IO1" gate="A" pin="D"/>
<wire x1="27.94" y1="73.66" x2="27.94" y2="93.98" width="0.1524" layer="91"/>
<wire x1="45.72" y1="73.66" x2="27.94" y2="73.66" width="0.1524" layer="91"/>
<junction x="27.94" y="73.66"/>
</segment>
<segment>
<pinref part="IO1" gate="A" pin="A"/>
<pinref part="S1" gate="1" pin="2"/>
<wire x1="45.72" y1="81.28" x2="12.7" y2="81.28" width="0.1524" layer="91"/>
<pinref part="SUPPLY1" gate="G$1" pin="VCC"/>
<wire x1="12.7" y1="81.28" x2="7.62" y2="81.28" width="0.1524" layer="91"/>
<wire x1="12.7" y1="93.98" x2="12.7" y2="81.28" width="0.1524" layer="91"/>
<junction x="12.7" y="81.28"/>
</segment>
<segment>
<pinref part="IO3" gate="A" pin="PRE"/>
<wire x1="152.4" y1="83.82" x2="147.32" y2="83.82" width="0.1524" layer="91"/>
<wire x1="147.32" y1="83.82" x2="147.32" y2="73.66" width="0.1524" layer="91"/>
<pinref part="IO4" gate="B" pin="CLR"/>
<wire x1="147.32" y1="73.66" x2="147.32" y2="60.96" width="0.1524" layer="91"/>
<wire x1="147.32" y1="60.96" x2="147.32" y2="50.8" width="0.1524" layer="91"/>
<wire x1="147.32" y1="50.8" x2="147.32" y2="38.1" width="0.1524" layer="91"/>
<wire x1="147.32" y1="38.1" x2="147.32" y2="27.94" width="0.1524" layer="91"/>
<wire x1="147.32" y1="27.94" x2="147.32" y2="15.24" width="0.1524" layer="91"/>
<wire x1="147.32" y1="15.24" x2="147.32" y2="5.08" width="0.1524" layer="91"/>
<wire x1="152.4" y1="5.08" x2="147.32" y2="5.08" width="0.1524" layer="91"/>
<pinref part="IO4" gate="B" pin="PRE"/>
<wire x1="152.4" y1="15.24" x2="147.32" y2="15.24" width="0.1524" layer="91"/>
<pinref part="IO4" gate="A" pin="PRE"/>
<wire x1="152.4" y1="38.1" x2="147.32" y2="38.1" width="0.1524" layer="91"/>
<pinref part="IO4" gate="A" pin="CLR"/>
<wire x1="152.4" y1="27.94" x2="147.32" y2="27.94" width="0.1524" layer="91"/>
<pinref part="IO3" gate="B" pin="CLR"/>
<wire x1="152.4" y1="50.8" x2="147.32" y2="50.8" width="0.1524" layer="91"/>
<pinref part="IO3" gate="B" pin="PRE"/>
<wire x1="152.4" y1="60.96" x2="147.32" y2="60.96" width="0.1524" layer="91"/>
<pinref part="IO3" gate="A" pin="CLR"/>
<wire x1="152.4" y1="73.66" x2="147.32" y2="73.66" width="0.1524" layer="91"/>
<junction x="147.32" y="73.66"/>
<junction x="147.32" y="60.96"/>
<junction x="147.32" y="50.8"/>
<junction x="147.32" y="38.1"/>
<junction x="147.32" y="27.94"/>
<junction x="147.32" y="15.24"/>
<pinref part="SUPPLY19" gate="G$1" pin="VCC"/>
<wire x1="147.32" y1="93.98" x2="147.32" y2="83.82" width="0.1524" layer="91"/>
<junction x="147.32" y="83.82"/>
</segment>
</net>
<net name="N$2" class="0">
<segment>
<pinref part="IO5" gate="A" pin="QD"/>
<pinref part="IO6" gate="/1" pin="B"/>
<wire x1="71.12" y1="30.48" x2="78.74" y2="30.48" width="0.1524" layer="91"/>
</segment>
</net>
<net name="N$1" class="0">
<segment>
<pinref part="IO6" gate="/1" pin="Y"/>
<pinref part="IO6" gate="/2" pin="A"/>
<wire x1="99.06" y1="33.02" x2="101.6" y2="33.02" width="0.1524" layer="91"/>
<pinref part="IO6" gate="/2" pin="B"/>
<wire x1="101.6" y1="33.02" x2="101.6" y2="27.94" width="0.1524" layer="91"/>
<junction x="101.6" y="33.02"/>
</segment>
</net>
</nets>
</sheet>
</sheets>
</schematic>
</drawing>
</eagle>
